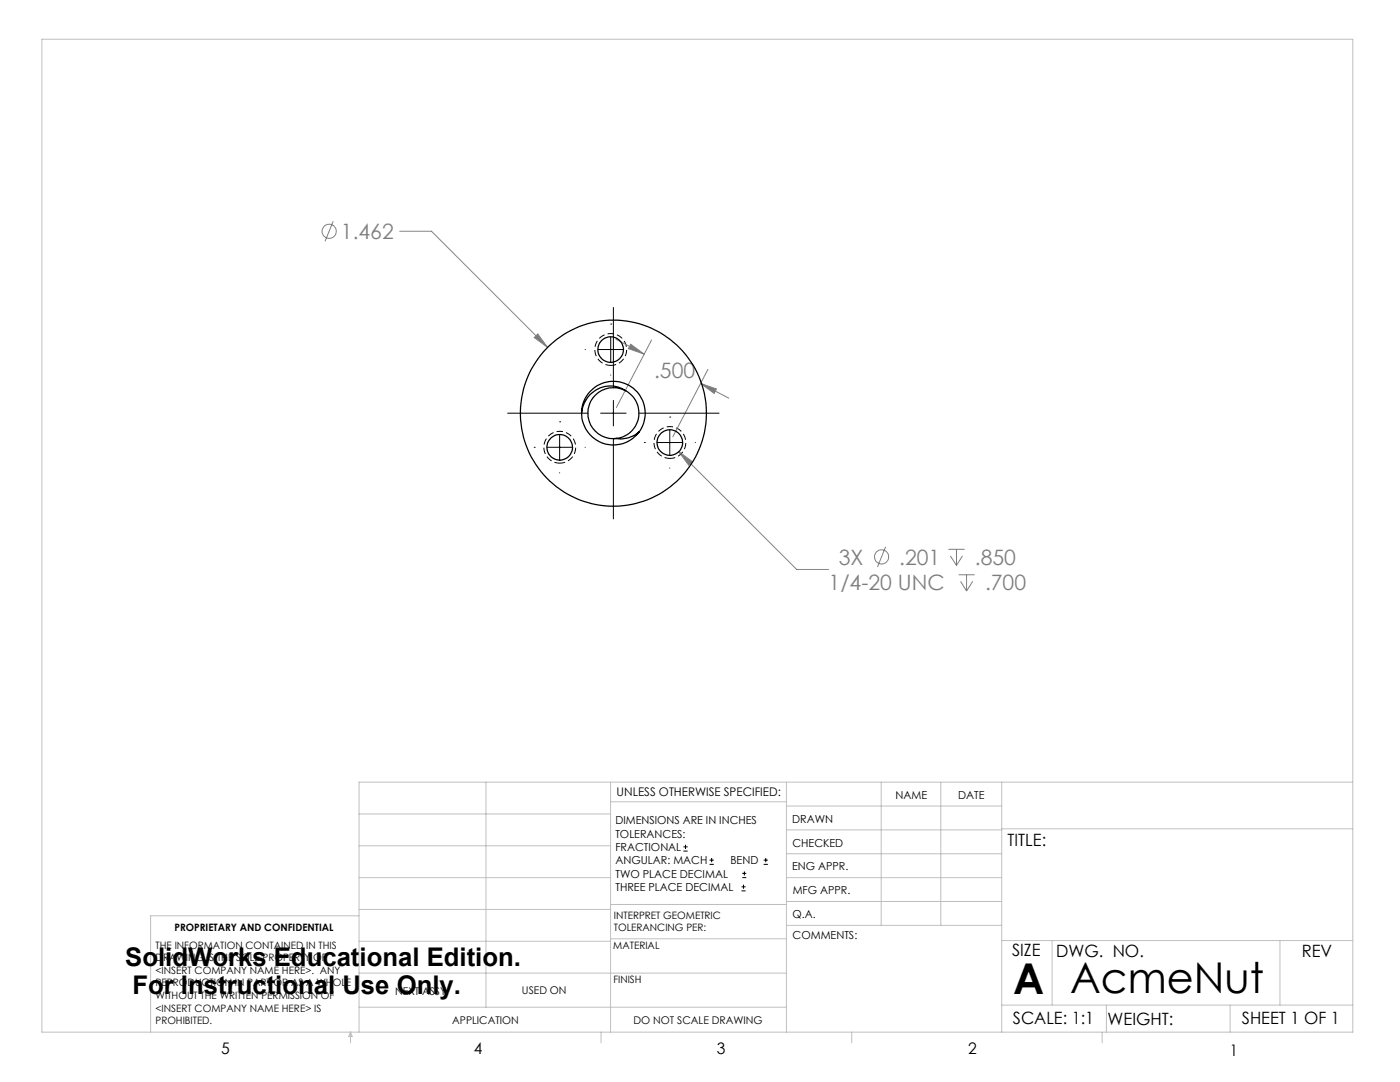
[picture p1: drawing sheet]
<svg xmlns="http://www.w3.org/2000/svg" width="279mm" height="216mm" viewBox="0 0 279 216" stroke-linecap="round" stroke-linejoin="round" font-family="sans-serif">
<g fill="none" stroke="#808080" stroke-width=".2">
<path d="M66.5 44.1l-1.6 4.1M79.8 46.1h6.3l23.2 23.2M106.6 67.3l.7-.7 2 2.7zM122.9 67.7l5.7 3M125.9 68.7l2.7 2-3.2-1.1zM130 67.8l-7 13.5M139.8 76.5l3.2 1.1-.5 .9zM139.8 76.5l5.7 2.9M141.3 73.7l-7 13.5M135.5 90.1l2.7 2-.8 .7zM135.5 90.1l23.5 23.5h6.3M176.7 109.1l-1.6 4"/>
<path d="M189.3 109.6h3.2M189.7 110.9l1.2 1.9M190.9 109.6v3.2M191.3 114.7h3.2M191.7 116l1.2 1.9M192.1 110.9l-1.2 1.9M192.9 114.7v3.2M194.1 116l-1.2 1.9"/>
<circle cx="65.7" cy="46.2" r="1.41"/>
<circle cx="175.9" cy="111.1" r="1.41"/>
</g>
<g fill="none" stroke="#000" stroke-width=".2">
<path d="M116.8 69.7h.1M119.3 69.7h5.1M121.9 64.7h.1M121.9 67.2v5.1M121.9 74.8v.1M122.4 61.3v16.1M122.4 79.9v5.1M127 69.7h.1M101.3 82.4h16M106.6 89.3h.1M109.1 89.3h5.1M111.7 84.2h.1"/>
<path d="M111.7 86.7v5.1M111.7 94.3v.1M116.8 89.3h.1M119.9 82.4h5.1M122.4 87.5v16M127.5 82.4h16M128.6 88.3h.1M131.1 88.3h5.1M133.7 83.2h.1M133.7 85.8v5M133.7 93.4h.1M138.7 88.3h.1"/>
<path d="M136.4 169.8h.8M136.4 169h.8M136.8 168.6v.8M141.6 172.5h.9M141.6 171.6h.9M142 171.2v.8M148 177.8h.8M148 177h.8M148.1 175.1h.8M148.1 174.3h.8M148.4 176.5v.8M148.6 173.9v.8"/>
<path d="M152.4 172.5h.8M152.4 171.6h.8M152.8 171.2v.8"/>
</g>
<path d="M121.9 72.9a3.2 3.2 0 0 1-2.8-4.7 3.2 3.2 0 0 1 5.5-.2 3.2 3.2 0 0 1-2.5 4.9h-.2M111.7 92.4a3.2 3.2 0 0 1-2.8-4.7 3.2 3.2 0 0 1 5.5-.2 3.2 3.2 0 0 1-2.4 4.9h-.3M133.7 91.5a3.2 3.2 0 0 1-2.8-4.7 3.2 3.2 0 0 1 5.5-.2 3.2 3.2 0 0 1-2.5 4.9h-.2" fill="none" stroke="#000" stroke-width=".2" stroke-dasharray="1.3 .6" stroke-dashoffset=".2" stroke-linecap="butt"/>
<g fill="none" stroke="#c0c0c0" stroke-width=".2">
<path d="M8.4 7.8h261.6v198.2h-261.6zM97 156.1v44.9M121.8 156.1v49.9M121.8 160h35.2M157 156.1v49.9M175.9 156.1v28.5M187.7 156.1v28.5M199.9 156.1v49.9M270 156.1h-198.4v49.9M71.6 175.1h50.2M71.6 168.8h50.2M71.6 162.4h50.2"/>
<path d="M157 170.4h42.9M157 165.6h42.9M157 160.8h42.9M157 175.1h42.9M157 179.9h42.9M199.9 165.4h70.1M71.6 194.2h85.4M71.6 187.8h50.2M71.6 181.5h50.2M71.6 182.7h-41.5v23.3M121.8 187.3h35.2M121.8 180.5h35.2"/>
<path d="M157 184.6h42.9M199.9 187.7h70.1M210 187.7v12.9M255.4 187.7v12.9M70 206v2.1M70 206l.3 .8h-.7zM71.6 201h85.4M119.9 206v2.1M170 206v2.1M199.9 200.6h70.1M220 206v2.1M220.8 200.6v5.4"/>
<path d="M245.5 200.6v5.4"/>
</g>
<path d="M135.5 90.1l1.9 2.7 .8-.7zM139.8 76.5l3.2 1.1-.5 .9zM125.9 68.7l2.7 2-3.2-1.1zM107.3 66.6l-.7 .7 2.7 2z" fill="#808080"/>
<g fill="none" stroke="#000" stroke-width=".25">
<path d="M124.8 78a5.1 5.1 0 0 0-7.4 3.5 5.1 5.1 0 0 0 5.6 6M116.1 82.4a5.7 5.7 0 0 1 5.9-5.4 5.7 5.7 0 0 1 5.5 6 5.1 5.1 0 0 1-4.5 4.5M116.1 82.4a6.4 6.4 0 0 1 8.3-6 6.4 6.4 0 0 1 3.2 9.8M116.1 82.4a6.4 6.4 0 0 0 4.4 6.1 6.4 6.4 0 0 0 7.1-2.3M123.2 87.5h-.8M127.6 86.2a5.5 5.5 0 0 1-4.6 1.3M127.6 86.2l-.6 .7"/>
<circle cx="121.9" cy="69.8" r="2.56"/>
<circle cx="111.7" cy="89.3" r="2.55"/>
<circle cx="122.4" cy="82.4" r="18.6"/>
<circle cx="133.7" cy="88.3" r="2.55"/>
</g>
<g font-size="8.5">
<text x="202.2" y="198.3">A</text>
<text x="213.6" y="198.1">AcmeNut</text>
</g>
<g font-size="5.1">
<text x="25" y="192.7">SolidWorks Educational Edition.</text>
<text x="26.4" y="198.3">For Instructional Use Only.</text>
</g>
<g font-size="4.2" fill="#808080">
<text x="68" y="47.7">1.462</text>
<text x="130.5" y="75.4">.500</text>
<text x="167.4" y="112.7">3X</text>
<text x="179.5" y="112.7">.201</text>
<text x="194.6" y="112.7">.850</text>
<text x="165.4" y="117.7">1/4-20 UNC</text>
<text x="196.6" y="117.7">.700</text>
</g>
<g font-size="3.4">
<text x="201.1" y="168.8">TITLE:</text>
<text x="202" y="190.8">SIZE</text>
<text x="210.8" y="190.9">DWG. NO.</text>
<text x="259.8" y="191">REV</text>
<text x="202.1" y="204.4">SCALE: 1:1</text>
<text x="221" y="204.5">WEIGHT:</text>
<text x="247.8" y="204.4">SHEET 1 OF 1</text>
</g>
<g font-size="3.2">
<text x="44.2" y="210.4">5</text>
<text x="94.6" y="210.3">4</text>
<text x="143.1" y="210.4">3</text>
<text x="193.2" y="210.3">2</text>
<text x="245.4" y="210.6">1</text>
</g>
<text font-size="2.4" x="123.1" y="158.9">UNLESS OTHERWISE SPECIFIED:</text>
<g font-size="2.2">
<text x="178.7" y="159.4">NAME</text>
<text x="191.2" y="159.4">DATE</text>
<text x="122.8" y="164.5">DIMENSIONS ARE IN INCHES</text>
<text x="122.8" y="167.1">TOLERANCES:</text>
<text x="158.1" y="164.2">DRAWN</text>
<text x="122.8" y="169.8">FRACTIONAL</text>
<text x="122.8" y="172.5">ANGULAR: MACH</text>
<text x="145.8" y="172.5">BEND</text>
<text x="158.1" y="173.7">ENG APPR.</text>
<text x="158.2" y="169.1">CHECKED</text>
<text x="122.8" y="175.1">TWO PLACE DECIMAL</text>
<text x="122.8" y="177.8">THREE PLACE DECIMAL</text>
<text x="158.2" y="178.4">MFG APPR.</text>
<text x="158.2" y="183.2">Q.A.</text>
<text x="158.2" y="187.4">COMMENTS:</text>
</g>
<g font-size="2.1">
<text x="78.8" y="198.5">NEXT ASSY</text>
<text x="104.2" y="198.4">USED ON</text>
<text x="90.2" y="204.3">APPLICATION</text>
<text x="126.4" y="204.3">DO NOT SCALE DRAWING</text>
</g>
<g font-size="2">
<text x="34.8" y="185.7">PROPRIETARY AND CONFIDENTIAL</text>
<text x="122.5" y="183.3">INTERPRET GEOMETRIC</text>
<text x="122.5" y="185.9">TOLERANCING PER:</text>
<text x="31.1" y="189.3">THE INFORMATION CONTAINED IN THIS</text>
<text x="31.1" y="191.8">DRAWING IS THE SOLE PROPERTY OF</text>
<text x="122.4" y="189.4">MATERIAL</text>
<text x="31.1" y="194.3">&lt;INSERT COMPANY NAME HERE&gt;. ANY</text>
<text x="31.1" y="196.8">REPRODUCTION IN PART OR AS A WHOLE</text>
<text x="122.4" y="196.2">FINISH</text>
<text x="31.1" y="199.4">WITHOUT THE WRITTEN PERMISSION OF</text>
<text x="31.1" y="201.9">&lt;INSERT COMPANY NAME HERE&gt; IS</text>
<text x="31.1" y="204.4">PROHIBITED.</text>
</g>
</svg>
